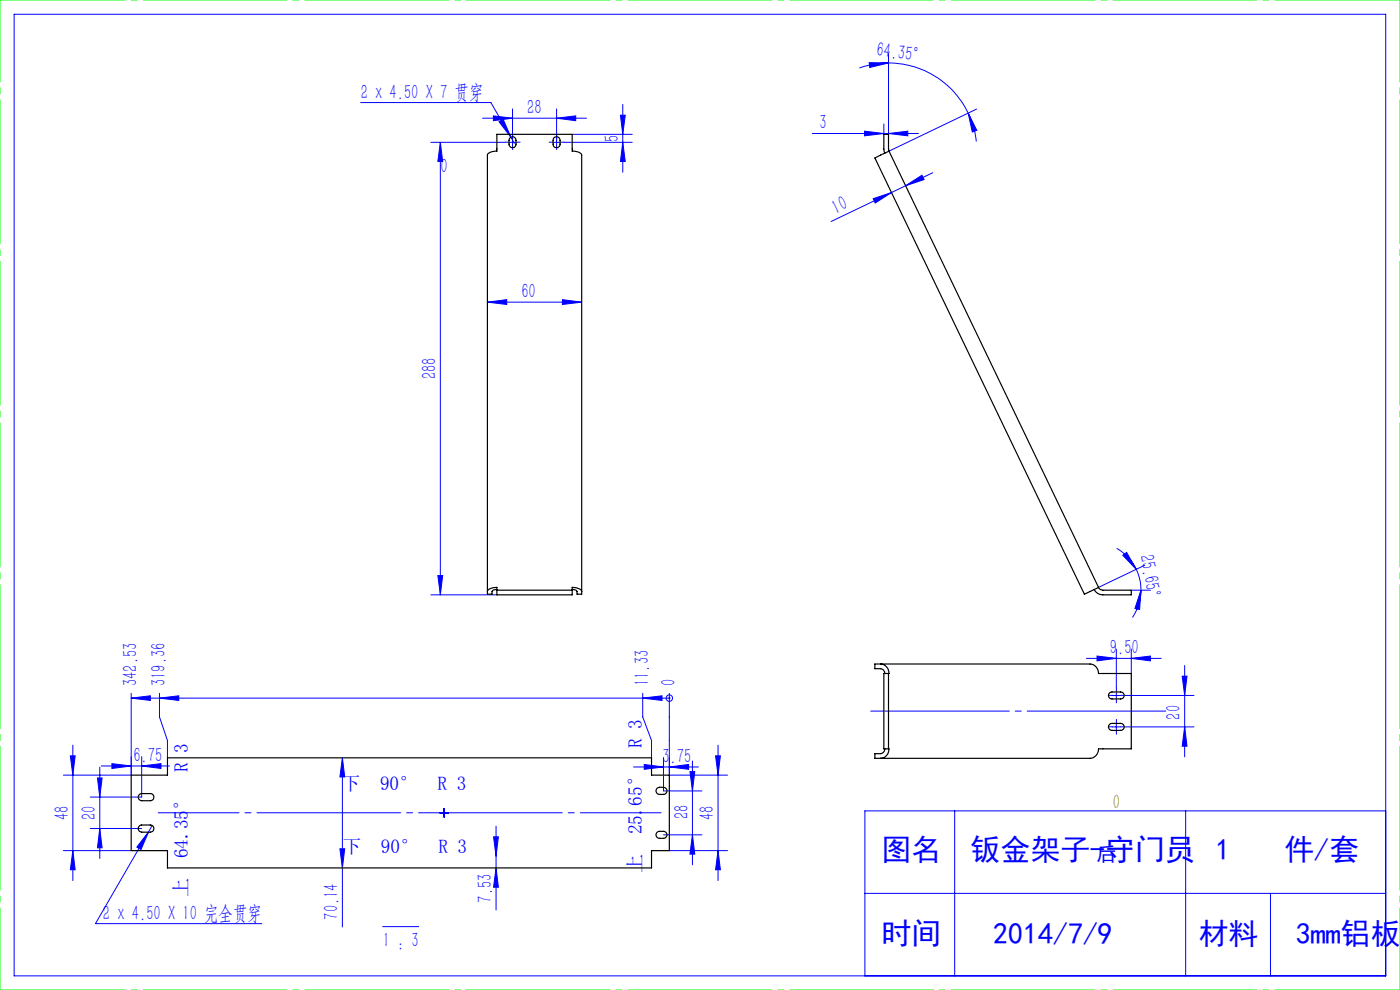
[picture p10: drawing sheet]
<svg xmlns="http://www.w3.org/2000/svg" width="297mm" height="210mm" viewBox="0 0 297 210" stroke-linecap="round" stroke-linejoin="round" font-family="sans-serif">
<g fill="none" stroke="#00f" stroke-width=".21">
<path d="M3 3h291v204h-291zM184.4 13.3l4.1 .1-4 .9zM188.5 11.4v17.1M188.5 13.4a18.8 18.8 0 0 1 16.9 10.6M188.5 13.4a20 20 0 0 0-6.2 1M76.5 21.8h27.6l4.3 7.3M91.4 30.2h15.7M93.4 30.2v96M93.4 30.2l.5 4h-1zM102.4 25.1h22M104.7 24.6l4 .5-4 .5zM105.9 25.8l.9-.5 1.6 3.8z"/>
<path d="M107.9 30.2h1.7M108.4 29.1l.7 1.3M108.7 23.1v7.9M117.2 30.2h1.7M118.1 25.1l4-.5v1zM118.1 23.1v7.9M119.7 30.2h14.4M121.4 28.5h12.7M131.6 24.4h1l-.5 4.1zM132.1 22.1v14.4M132.1 30.2l.5 4h-1zM172.3 28.3h22.5"/>
<path d="M183.4 27.8l4.1 .5-4.1 .5zM187.5 26.3v2.2M188.5 28.3l4.1-.5v1zM192.1 39.4l3.5-2.2 .4 .9zM192.1 39.4l-3 1.4M197.9 36.6l-5.8 2.8M205.4 24l1.8 3.6-.9 .4zM205.4 24a18.4 18.4 0 0 1 1.7 6M207.2 23.1l-18.6 9M185.2 42.1l3.9-1.3-3.4 2.3zM189.1 40.8l-12.8 6.2M103.4 64.1l4.1-.5v1z"/>
<path d="M103.4 64.1h20M119.3 63.6l4.1 .5-4.1 .5zM236.9 116.3a10.1 10.1 0 0 1 4.2 4.5M238.2 117.8l.8-.6 2.1 3.6zM242.9 119.9l-9.9 4.7M91.4 126.2h14M92.9 122.1h1l-.5 4.1zM230.5 139.7h15.8M232.7 139.2l4.1 .5-4.1 .5zM236.8 137.7v8.2M240 125.2h4.1M240 139.7l4.1-.5v1z"/>
<path d="M240 137.7v5.2M241.1 120.8a10.2 10.2 0 0 1 .9 4.4M242 125.2l-.2 4.1-1-.2zM242 125.2a10.2 10.2 0 0 1-1.8 5.8M15.5 158.1v28.7M27.8 148.1h114.2M27.8 147.1v17.3h-14.4M27.8 148.1l4.1-.5v1zM33.8 148.1l4.1-.5v1zM33.8 147.1v5l1.7 5v3.7M136.3 148.1l4.1-.5v1zM136.3 147.1v5l1.9 5v3.7"/>
<path d="M142 148.1h.1M142 147.1v17.3h12.3M152.3 158.1v28.7M236 147.5h1.7M236 154.2h1.7M236.8 146.7v1.7M236.8 153.3v1.7M238.4 147.5h14.9M238.4 154.2h14.9M250.8 143.4h1l-.5 4.1zM251.3 154.2l.5 4.1h-1zM251.3 141.2v19.3"/>
<path d="M14.9 160.3h1l-.4 4.1zM19.2 175.7h10.9M20.7 165h1l-.5 4.1zM21.2 175.7l.5 4.1h-1zM21.2 162.7v19.4M21.5 162.5h14.4M23.7 162l4.1 .5-4.1 .5zM30.1 162.5l4-.5v1zM30.1 160.5v8.6h-10.9M31.5 176.4l-1.6 3.8-.9-.5zM31.5 176.4l-11.3 19.5h35.3M32.3 175.1l-.8 1.3"/>
<path d="M72.6 160.8l.5 4h-1zM72.6 160.8v35.8M93.4 172.4h1.6M94.2 171.6v1.7M104.7 177.5h1l-.5 4.1zM105.2 175.3v17.7M134.4 162.7h13.8M136.7 162.2l4.1 .5-4.1 .5zM140.8 177.1h8.1M140.8 160.7v7.1h8.1M142 162.7l4.1-.5v1zM146.4 163.7h1l-.5 4.1z"/>
<path d="M146.9 177.1l.5 4.1h-1zM146.9 161.4v22M151.8 160.3h1l-.5 4.1zM202.5 172v35M251.5 172v35M294 172h-110.5v35M13.4 180.4h14.4M15.5 180.4l.4 4.1h-1zM72.1 180h1l-.5 4.1zM81.2 196.6h7.6M105.2 184.1l.5 4.1h-1zM142 180.4h12.3"/>
<path d="M152.3 180.4l.5 4.1h-1zM183.5 189.5h110.5M269.5 189.5v17.5"/>
<circle cx="142" cy="148.1" r=".69"/>
</g>
<g fill="none" stroke="#00f" stroke-width=".21" stroke-dasharray="30.5 1.3 1.3 1.3">
<path d="M107.9 30.2h-.7M108.8 29.3v-.7M108.8 31v.7M109.6 30.2h.7M117.3 30.2h-.8M118.1 29.3v-.7M118.1 31v.7M118.9 30.2h.8M236 147.5h-.7M236 154.2h-.7M236.8 148.3v.8M236.8 146.7v-.8"/>
<path d="M236.8 155v.8M236.8 153.3v-.7M237.7 147.5h.7M237.7 154.2h.7M94.2 172.4v-.8M94.2 172.4h-.8M94.2 172.4v.8M94.2 172.4h.9"/>
</g>
<path d="M33.6 172.4h106.6" fill="none" stroke="#00f" stroke-width=".21" stroke-dasharray="30.5 1.3 1.3 1.3" stroke-dashoffset="13.3"/>
<path d="M184.7 150.8h62.6" fill="none" stroke="#00f" stroke-width=".21" stroke-dasharray="30.5 1.3 1.3 1.3" stroke-dashoffset="1.1"/>
<path d="M0 0h297M0 210h297" fill="none" stroke="#0f0" stroke-width=".21" stroke-dasharray="30.5 1.3 1.3 1.3" stroke-dashoffset="3.9"/>
<path d="M0 210v-210M297 210v-210" fill="none" stroke="#0f0" stroke-width=".21" stroke-dasharray="30.5 1.3 1.3 1.3" stroke-dashoffset="13.1"/>
<g fill="#00f">
<path d="M136.3 148.1l4.1-.5v1zM33.8 148.1l4.1-.5v1zM27.8 148.1l4.1-.5v1z"/>
<path d="M242 125.2l-.2 4.1-1-.2zM238.2 117.8l.8-.6 2.1 3.6z"/>
<path d="M205.4 24l1.8 3.6-.9 .4zM184.4 13.3l4.1 .1-4 .9z"/>
<path d="M119.3 63.6l4.1 .5-4.1 .5zM103.4 64.1l4.1-.5v1z"/>
<path d="M30.1 162.5l4-.5v1zM23.7 162l4.1 .5-4.1 .5zM118.1 25.1l4-.5v1zM104.7 24.6l4 .5-4 .5z"/>
<path d="M31.5 176.4l-2.5 3.3 .9 .5zM136.7 162.2l4.1 .5-4.1 .5zM142 162.7l4.1-.5v1zM183.4 27.8l4.1 .5-4.1 .5zM188.5 28.3l4.1-.5v1zM105.9 25.8l2.5 3.3-1.6-3.8zM232.7 139.2l4.1 .5-4.1 .5zM240 139.7l4.1-.5v1z"/>
<path d="M185.2 42.1l3.9-1.3-3.4 2.3zM192.1 39.4l3.5-2.2 .4 .9z"/>
<path d="M72.1 180h1l-.5 4.1zM72.6 160.8l.5 4h-1zM146.9 177.1l.5 4.1h-1zM146.4 163.7h1l-.5 4.1zM251.3 154.2l.5 4.1h-1zM250.8 143.4h1l-.5 4.1z"/>
<path d="M14.9 160.3h1l-.4 4.1zM15.5 180.4l.4 4.1h-1zM151.8 160.3h1l-.5 4.1zM152.3 180.4l.5 4.1h-1zM104.7 177.5h1l-.5 4.1zM105.2 184.1l.5 4.1h-1zM20.7 165h1l-.5 4.1zM21.2 175.7l.5 4.1h-1zM131.6 24.4h1l-.5 4.1zM132.1 30.2l.5 4h-1zM93.4 30.2l.5 4h-1zM92.9 122.1h1l-.5 4.1z"/>
</g>
<g fill="none" stroke="#000" stroke-width=".25">
<path d="M108.2 29.3a.74 .74 0 0 1 .8-.2 .74 .74 0 0 1 .5 .7v.8a.74 .74 0 0 1-.8 .7 .74 .74 0 0 1-.7-.7v-.8zM117.5 29.3a.77 .77 0 0 1 .8-.2 .77 .77 0 0 1 .5 .7v.8a.74 .74 0 0 1-.7 .7 .74 .74 0 0 1-.8-.7zM188.6 32.1l-3 1.4 44.4 92.5 3-1.4M188.6 32.1l-.1-3.6h-1v3.2l.2 .8M188.6 32.1l44.4 92.5M105.4 125.2v-.6a1.98 1.98 0 0 0-2 .9M105.4 125.1a.93 .93 0 0 0-1 .4v.5h-1v-93.1a1.9 1.9 0 0 1 2-.8v-3.6h16v3.6a1.9 1.9 0 0 1 2 .8v93.1h-1v-.5a.93 .93 0 0 0-1-.4M105.4 125.2v1h16v-1M105.4 125.2h16M121.4 125.2v-.6a1.98 1.98 0 0 1 2 .9M233 124.6a1.01 1.01 0 0 0 1 .6h6v1h-6a2.07 2.07 0 0 1-1.9-1.1M186.8 140.9a1.69 1.69 0 0 1 1.7 2"/>
<path d="M187.7 142.9a1.03 1.03 0 0 0-.9-1.1h-1.2v-.9h45.6a2.06 2.06 0 0 1 1.9 2h6.9v15.9h-6.9a2.12 2.12 0 0 1-1.9 2.1h-45.6v-1h1.2a1.03 1.03 0 0 0 .9-1.1M188.5 158.8a1.7 1.7 0 0 1-1.7 2.1M188.5 142.9v15.9M188.5 142.9h-1v15.9h1M235.4 147l.5-.2h1.8a.74 .74 0 0 1 .8 .7 .74 .74 0 0 1-.8 .8h-1.8a.75 .75 0 0 1-.7-.5 .75 .75 0 0 1 .2-.8zM235.4 153.6l.5-.2h1.8a.74 .74 0 0 1 .8 .8 .74 .74 0 0 1-.8 .7h-1.8a.75 .75 0 0 1-.7-.5 .75 .75 0 0 1 .2-.8zM27.8 164.4h7.7v-3.6h102.7v3.6h3.8v16h-3.8v3.7h-102.7v-3.7h-7.7zM29.6 175.2l.5-.2h1.8a.76 .76 0 0 1 .7 .8 .76 .76 0 0 1-.7 .7h-1.8a.76 .76 0 0 1-.7-.5 .76 .76 0 0 1 .2-.8zM29.6 168.5l.5-.2h1.8a.76 .76 0 0 1 .7 .8 .76 .76 0 0 1-.7 .8h-1.8a.76 .76 0 0 1-.7-.6 .76 .76 0 0 1 .2-.8zM139.4 176.5l.5-.2h.9a.74 .74 0 0 1 .7 .8 .74 .74 0 0 1-.7 .7h-.9a.75 .75 0 0 1-.7-.5 .75 .75 0 0 1 .2-.8zM139.4 167.2a1.58 1.58 0 0 1 2 .2 .76 .76 0 0 1-.6 1.1h-.9a.78 .78 0 0 1-.7-.5 .78 .78 0 0 1 .2-.8z"/>
</g>
<g font-size="6.3" fill="#00f">
<text x="187" y="182.5">图名</text>
<text x="205.9" y="182.5">钣金架子-守门员 1</text>
<text x="272.5" y="182.5">件/套</text>
<text x="187" y="200.3">时间</text>
<text x="210.7" y="200.3">2014/7/9</text>
<text x="254.3" y="200.3">材料</text>
<text x="274.9" y="200.3">3mm铝板</text>
</g>
<g font-size="4.4" fill="#00f">
<text x="185.8" y="11.9" transform="rotate(8 185.8 11.9)">64.35°</text>
<text x="76.5" y="20.9">2 x 4.50 X 7 贯穿</text>
<text x="111.8" y="24.2">28</text>
<text x="173.9" y="27.4">3</text>
<text x="131.3" y="30.2" transform="rotate(-90 131.3 30.2)">5</text>
<text x="93.5" y="36.6">0</text>
<text x="177.3" y="45.5" transform="rotate(-26 177.3 45.5)">10</text>
<text x="110.6" y="63.2">60</text>
<text x="92.5" y="80.5" transform="rotate(-90 92.5 80.5)">288</text>
<text x="241.8" y="117.9" transform="rotate(80 241.8 117.9)">25.65°</text>
<text x="235.5" y="138.8">9.50</text>
<text x="29.1" y="145.5" transform="rotate(-90 29.1 145.5)">342.53</text>
<text x="35.1" y="145.5" transform="rotate(-90 35.1 145.5)">319.36</text>
<text x="137.7" y="145.5" transform="rotate(-90 137.7 145.5)">11.33</text>
<text x="143.3" y="145.5" transform="rotate(-90 143.3 145.5)">0</text>
<text x="250.5" y="152.6" transform="rotate(-90 250.5 152.6)">20</text>
<text x="28.3" y="161.6">6.75</text>
<text x="140.5" y="161.8">3.75</text>
<text x="14.6" y="173.9" transform="rotate(-90 14.6 173.9)">48</text>
<text x="20.3" y="173.9" transform="rotate(-90 20.3 173.9)">20</text>
<text x="146" y="173.8" transform="rotate(-90 146 173.8)">28</text>
<text x="151.5" y="173.9" transform="rotate(-90 151.5 173.9)">48</text>
<text x="104.4" y="191.5" transform="rotate(-90 104.4 191.5)">7.53</text>
<text x="21.8" y="195.1">2 x 4.50 X 10 完全贯穿</text>
<text x="71.8" y="195.1" transform="rotate(-90 71.8 195.1)">70.14</text>
<text x="81.2" y="200.9">1 : 3</text>
</g>
<text font-size="4.4" fill="#808000" x="236.1" y="171.5">0</text>
<text font-size="4.2" fill="#00f" x="232.6" y="182.7">后</text>
<g font-size="4.1" fill="#00f">
<text x="136.1" y="158.7" transform="rotate(-90 136.1 158.7)">R 3</text>
<text x="39.9" y="163.7" transform="rotate(-90 39.9 163.7)">R 3</text>
<text x="72.5" y="167.7">下</text>
<text x="80.6" y="167.7">90°</text>
<text x="92.8" y="167.7">R 3</text>
<text x="136.1" y="177" transform="rotate(-90 136.1 177)">25.65°</text>
<text x="39.9" y="182.1" transform="rotate(-90 39.9 182.1)">64.35°</text>
<text x="72.6" y="181">下</text>
<text x="80.8" y="181">90°</text>
<text x="93" y="181">R 3</text>
<text x="136.1" y="185.2" transform="rotate(-90 136.1 185.2)">上</text>
<text x="39.9" y="190.2" transform="rotate(-90 39.9 190.2)">上</text>
</g>
</svg>
